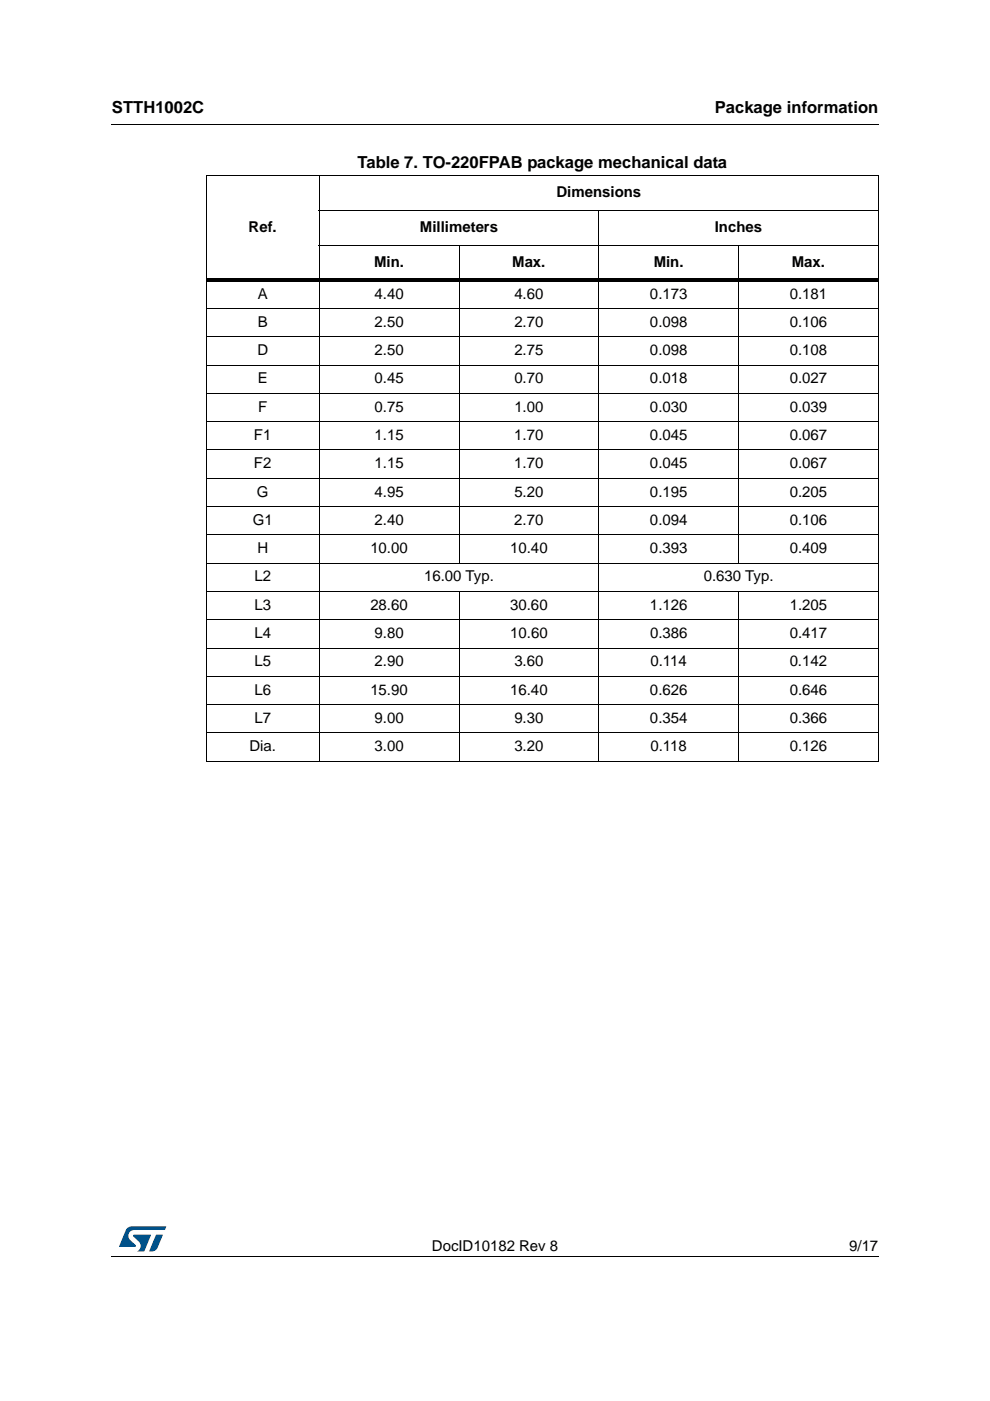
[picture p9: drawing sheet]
<svg xmlns="http://www.w3.org/2000/svg" width="210mm" height="297mm" viewBox="0 0 210 297" stroke-linecap="round" stroke-linejoin="round" font-family="sans-serif">
<path d="M23.6 26.2l.1 .2zM23.6 266.3l.1 .1z" fill="#000"/>
<path d="M23.7 26.3h162.6M23.7 266.3h162.6" fill="none" stroke="#000" stroke-width=".21"/>
<path d="M25.2 260h10v5.3h-10z" fill="#fff"/>
<g fill="#005189">
<path d="M26.9 260.5l1-.5 7.3 .1-.3 .7h-6.4a1.31 1.31 0 0 0-1.3 1.1 1.31 1.31 0 0 0 .8 1.4l.7 .7 .1 .3-3.5 .1z"/>
<path d="M33.1 261.8h1.4l-.6 1.6a2.16 2.16 0 0 1-1.3 1.9l-1-.1z"/>
<path d="M28.3 261.8l3.7 .1-1.4 3.3-1.5 .1a1.43 1.43 0 0 0 .6-1.7l-1.4-1.4z"/>
</g>
<g fill="none" stroke="#000" stroke-width=".21">
<path d="M43.6 37.2h142.7M43.7 37.3v124M67.7 37.1v124.4M186.2 37.3v124M67.6 44.6h118.7M67.6 52h118.7M97.3 51.9v67.6M127 44.5v117M156.6 51.9v67.6M43.6 65.4h142.7M43.6 71.4h142.7M43.6 77.4h142.7"/>
<path d="M43.6 83.4h142.7M43.6 89.4h142.7M43.6 95.4h142.7M43.6 101.4h142.7M43.6 107.4h142.7M43.6 113.4h142.7M43.6 119.4h142.7M43.6 125.4h142.7M43.6 131.4h142.7M43.6 137.4h142.7M97.3 125.3v36.2M156.6 125.3v36.2"/>
<path d="M43.6 143.4h142.7M43.6 149.4h142.7M43.6 155.4h142.7M43.6 161.4h142.7"/>
</g>
<path d="M43.6 59.1h142.7v.7h-142.7z" fill="#000"/>
<g font-size="3.5">
<text x="23.7" y="23.9">STTH1002C</text>
<text x="151.6" y="23.9">Package information</text>
<text x="75.8" y="35.7">Table 7. TO-220FPAB package mechanical data</text>
</g>
<g font-size="3.2">
<text x="118" y="41.8">Dimensions</text>
<text x="52.7" y="49.2">Ref.</text>
<text x="89" y="49.2">Millimeters</text>
<text x="151.6" y="49.2">Inches</text>
<text x="79.3" y="56.6">Min.</text>
<text x="108.6" y="56.6">Max.</text>
<text x="138.6" y="56.6">Min.</text>
<text x="167.9" y="56.6">Max.</text>
<text x="54.7" y="63.3">A</text>
<text x="79.4" y="63.3">4.40</text>
<text x="109.1" y="63.3">4.60</text>
<text x="137.8" y="63.3">0.173</text>
<text x="167.4" y="63.3">0.181</text>
<text x="54.7" y="69.3">B</text>
<text x="79.4" y="69.3">2.50</text>
<text x="109.1" y="69.3">2.70</text>
<text x="137.8" y="69.3">0.098</text>
<text x="167.4" y="69.3">0.106</text>
<text x="54.6" y="75.3">D</text>
<text x="79.4" y="75.3">2.50</text>
<text x="109.1" y="75.3">2.75</text>
<text x="137.8" y="75.3">0.098</text>
<text x="167.4" y="75.3">0.108</text>
<text x="54.7" y="81.3">E</text>
<text x="79.4" y="81.3">0.45</text>
<text x="109.1" y="81.3">0.70</text>
<text x="137.8" y="81.3">0.018</text>
<text x="167.4" y="81.3">0.027</text>
<text x="54.7" y="87.3">F</text>
<text x="79.4" y="87.3">0.75</text>
<text x="109.1" y="87.3">1.00</text>
<text x="137.8" y="87.3">0.030</text>
<text x="167.4" y="87.3">0.039</text>
<text x="53.8" y="93.3">F1</text>
<text x="79.4" y="93.3">1.15</text>
<text x="109" y="93.3">1.70</text>
<text x="137.8" y="93.3">0.045</text>
<text x="167.4" y="93.3">0.067</text>
<text x="53.8" y="99.3">F2</text>
<text x="79.4" y="99.3">1.15</text>
<text x="109" y="99.3">1.70</text>
<text x="137.8" y="99.3">0.045</text>
<text x="167.4" y="99.3">0.067</text>
<text x="54.5" y="105.3">G</text>
<text x="79.4" y="105.3">4.95</text>
<text x="109.1" y="105.3">5.20</text>
<text x="137.8" y="105.3">0.195</text>
<text x="167.4" y="105.3">0.205</text>
<text x="53.6" y="111.3">G1</text>
<text x="79.4" y="111.3">2.40</text>
<text x="109" y="111.3">2.70</text>
<text x="137.8" y="111.3">0.094</text>
<text x="167.4" y="111.3">0.106</text>
<text x="54.6" y="117.3">H</text>
<text x="78.5" y="117.3">10.00</text>
<text x="108.2" y="117.3">10.40</text>
<text x="137.8" y="117.3">0.393</text>
<text x="167.4" y="117.3">0.409</text>
<text x="54" y="123.3">L2</text>
<text x="89.9" y="123.3">16.00 Typ.</text>
<text x="149.2" y="123.3">0.630 Typ.</text>
<text x="54" y="129.3">L3</text>
<text x="78.5" y="129.3">28.60</text>
<text x="108.2" y="129.3">30.60</text>
<text x="137.8" y="129.3">1.126</text>
<text x="167.4" y="129.3">1.205</text>
<text x="54" y="135.3">L4</text>
<text x="79.4" y="135.3">9.80</text>
<text x="108.2" y="135.3">10.60</text>
<text x="137.8" y="135.3">0.386</text>
<text x="167.5" y="135.3">0.417</text>
<text x="54" y="141.3">L5</text>
<text x="79.4" y="141.3">2.90</text>
<text x="109.1" y="141.3">3.60</text>
<text x="137.9" y="141.3">0.114</text>
<text x="167.4" y="141.3">0.142</text>
<text x="54" y="147.3">L6</text>
<text x="78.5" y="147.3">15.90</text>
<text x="108.2" y="147.3">16.40</text>
<text x="137.8" y="147.3">0.626</text>
<text x="167.4" y="147.3">0.646</text>
<text x="54" y="153.3">L7</text>
<text x="79.4" y="153.3">9.00</text>
<text x="109.1" y="153.3">9.30</text>
<text x="137.8" y="153.3">0.354</text>
<text x="167.4" y="153.3">0.366</text>
<text x="52.9" y="159.3">Dia.</text>
<text x="79.4" y="159.3">3.00</text>
<text x="109.1" y="159.3">3.20</text>
<text x="137.9" y="159.3">0.118</text>
<text x="167.4" y="159.3">0.126</text>
<text x="91.6" y="265.1">DocID10182 Rev 8</text>
<text x="180" y="265.1">9/17</text>
</g>
</svg>
